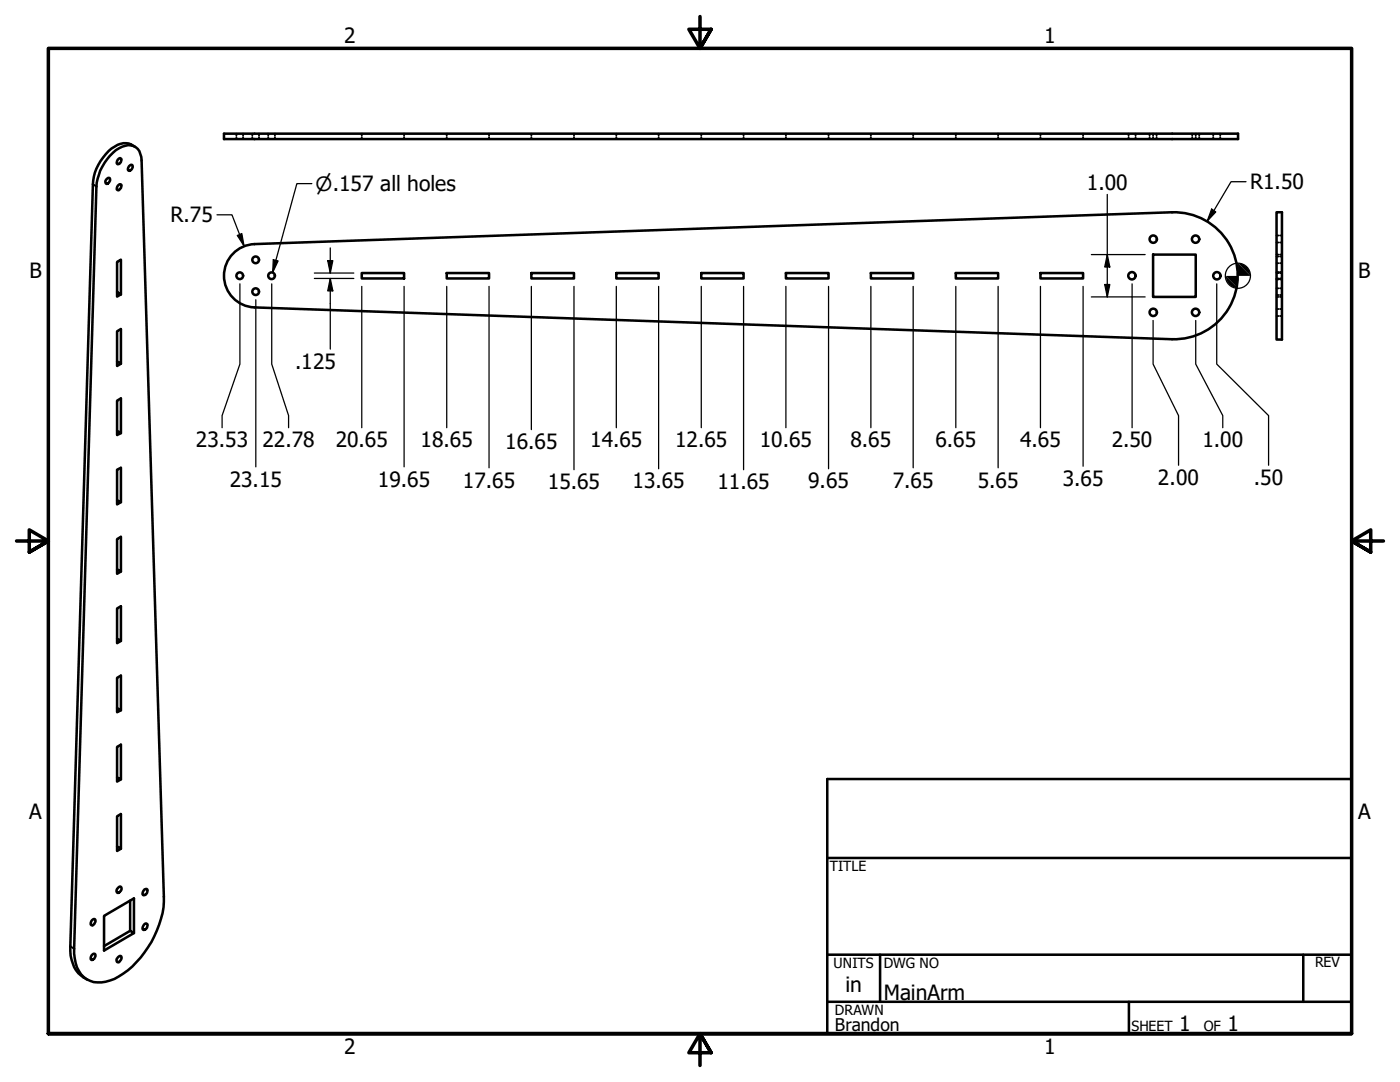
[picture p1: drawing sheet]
<svg xmlns="http://www.w3.org/2000/svg" width="279mm" height="216mm" viewBox="0 0 279 216" stroke-linecap="round" stroke-linejoin="round" font-family="sans-serif">
<!-- layer: Visible (ANSI) -->
<g fill="none" stroke="#000" stroke-width=".51">
<path d="M21.2 35.8a.48 .48 0 0 1 .7-.2 .8 .8 0 0 1-.8 1 .62 .62 0 0 1 .1-.8zM21.9 31.1a5.4 5.4 0 0 1 4.3-2.1 2.45 2.45 0 0 1 2 2.3l4.5 147.6a19.2 19.2 0 0 1-4.6 12.2 13.8 13.8 0 0 1-7 4.8 4.7 4.7 0 0 1-6-3.7l-.3-1.9v-1l4.4-152.1a9.9 9.9 0 0 1 2.7-6.1zM23.5 31.9l.5-.3a.73 .73 0 0 1 .1 .8 .73 .73 0 0 1-.7 .4 .71 .71 0 0 1 .1-.9zM23.7 36.9l.2-.1h.3l-.1 .7a.49 .49 0 0 1-.8 .3l.1-.5zM25.9 33l.4-.1a.71 .71 0 0 1 0 .8 .71 .71 0 0 1-.6 .3 .68 .68 0 0 1 .2-1zM26.9 29.3a3.2 3.2 0 0 0-4 0 9.8 9.8 0 0 0-4.4 7.5l-4.5 152a6.3 6.3 0 0 0 3.4 6.7M44.7 26.7h202.4v1h-202.4zM23.4 58.3l.7 .4v-6.9l-.7 .5v6.9l.7-.5M72.2 54.5h8.4v1.1h-8.4zM89.2 54.5h8.4v1.1h-8.4zM106 54.5h8.6v1.1h-8.6zM123 54.5h8.4v1.1h-8.4z"/>
<path d="M140 54.5h8.4v1.1h-8.4zM156.8 54.5h8.6v1.1h-8.6zM173.8 54.5h8.4v1.1h-8.4zM190.8 54.5h8.4v1.1h-8.4zM207.6 54.5h8.6v1.1h-8.6zM230.1 50.8h8.5v8.4h-8.5zM233.9 42.4a12.7 12.7 0 0 1 13.1 12.6 12.7 12.7 0 0 1-13.1 12.7M233.9 42.4l-183.1 6.3a6.3 6.3 0 0 0-6.1 6.3 6.3 6.3 0 0 0 6.1 6.3l183.1 6.4M254.8 42.4h1v25.4h-1zM23.4 72.1l.7 .5v-6.9l-.7 .4v6.9l.7-.4M23.4 99.8l.7 .4v-6.9l-.7 .4v6.9l.7-.4M23.4 86l.7 .4v-6.9l-.7 .4v6.9l.7-.4"/>
<path d="M23.4 113.6l.7 .4v-6.9l-.7 .5v6.9l.7-.5M23.4 127.4l.7 .5v-6.9l-.7 .4v6.9l.7-.4M23.4 155.1l.7 .4v-6.9l-.7 .4v7l.7-.5M23.4 141.3l.7 .4v-6.9l-.7 .5v6.8l.7-.4M23.4 168.9l.7 .5v-7l-.7 .5v6.9l.7-.4M23.5 177.2l.6-.3a.75 .75 0 0 1 0 .8 .75 .75 0 0 1-.7 .4 .63 .63 0 0 1 .1-.9zM26 179.7v6l.7 .5-5.9 3.5v-6.9l5.9-3.5v6.9M28.8 177.5l.4-.1a.76 .76 0 0 1 .1 .8 .76 .76 0 0 1-.7 .4 .83 .83 0 0 1 .2-1.1zM18.3 183.7a.48 .48 0 0 1 .7-.2 .87 .87 0 0 1-.8 1.1 .71 .71 0 0 1 .1-.9zM18.3 190.6a.48 .48 0 0 1 .7-.2 .87 .87 0 0 1-.8 1.1 .71 .71 0 0 1 .1-.9zM23.5 191.1a.48 .48 0 0 1 .7-.3 .87 .87 0 0 1-.8 1.2 .63 .63 0 0 1 .1-.9zM26 185.7l-5.2 3.1"/>
<path d="M28.8 184.4l.4-.1a.76 .76 0 0 1 .1 .8 .76 .76 0 0 1-.7 .4 .83 .83 0 0 1 .2-1.1z"/>
<circle cx="47.8" cy="55" r=".67"/>
<circle cx="51" cy="58.2" r=".67"/>
<circle cx="51" cy="51.8" r=".67"/>
<circle cx="54.2" cy="55" r=".67"/>
<circle cx="225.9" cy="55" r=".73"/>
<circle cx="230.2" cy="47.7" r=".73"/>
<circle cx="238.6" cy="47.7" r=".73"/>
<circle cx="242.9" cy="55" r=".73"/>
<circle cx="230.2" cy="62.3" r=".73"/>
<circle cx="238.6" cy="62.3" r=".73"/>
</g>
<!-- layer: Visible Narrow (ANSI) -->
<path d="M18.5 36.8l.7 .4M14 188.8l.8 .5" fill="none" stroke="#000" stroke-width=".38"/>
<!-- layer: Hidden (ANSI) -->
<g fill="none" stroke="#000" stroke-width=".38">
<path d="M47.2 26.7v.4M47.2 27.4v.3M48.5 26.7v.4M48.5 27.4v.3M50.4 26.7v.4M50.4 27.4v.3M51.7 26.7v.4M51.7 27.4v.3M53.5 26.7v.4M53.5 27.4v.3M54.9 26.7v.4M54.9 27.4v.3"/>
<path d="M72.2 26.7v.4M72.2 27.4v.3M80.6 26.7v.4M80.6 27.4v.3M89.2 26.7v.4M89.2 27.4v.3M97.6 26.7v.4M97.6 27.4v.3M106 26.7v.4M106 27.4v.3M114.6 26.7v.4M114.6 27.4v.3"/>
<path d="M123 26.7v.4M123 27.4v.3M131.4 26.7v.4M131.4 27.4v.3M140 26.7v.4M140 27.4v.3M148.4 26.7v.4M148.4 27.4v.3M156.8 26.7v.4M156.8 27.4v.3M165.4 26.7v.4M165.4 27.4v.3"/>
<path d="M173.8 26.7v.4M173.8 27.4v.3M182.2 26.7v.4M182.2 27.4v.3M190.8 26.7v.4M190.8 27.4v.3M199.2 26.7v.4M199.2 27.4v.3M207.6 26.7v.4M207.6 27.4v.3M216.2 26.7v.4M216.2 27.4v.3"/>
<path d="M225.2 26.7v.4M225.2 27.4v.3M226.6 26.7v.4M226.6 27.4v.3M229.4 26.7v.4M229.4 27.4v.3M230.1 26.7v.4M230.1 27.4v.3M230.8 26.7v.4M230.8 27.4v.3M237.9 26.7v.4M237.9 27.4v.3"/>
<path d="M238.6 26.7v.4M238.6 27.4v.3M239.3 26.7v.4M239.3 27.4v.3M242.1 26.7v.4M242.1 27.4v.3M243.5 26.7v.4M243.5 27.4v.3M254.8 55.6h.3M254.8 54.5h.3M254.8 59.2h.3M254.8 50.8h.3"/>
<path d="M254.8 52.5h.3M254.8 51.2h.3M254.8 58.9h.3M254.8 57.5h.3M254.8 55.7h.3M254.8 54.4h.3M254.8 48.4h.3M254.8 47h.3M254.8 55.8h.3M254.8 54.3h.3M255.5 55.6h.3M255.5 54.5h.3"/>
<path d="M255.5 59.2h.3M255.5 50.8h.3M255.5 52.5h.3M255.5 51.2h.3M255.5 58.9h.3M255.5 57.5h.3M255.5 55.7h.3M255.5 54.4h.3M255.5 48.4h.3M255.5 47h.3M255.5 55.8h.3M255.5 54.3h.3"/>
<path d="M254.8 63.1h.3M254.8 61.7h.3M255.5 63.1h.3M255.5 61.7h.3"/>
</g>
<!-- layer: Border (ANSI) -->
<path d="M139.7 3.3v6.4l-2.2-3.9h4.4l-2.2 3.9 2.2-3.9M3.3 107.9h6.4l-3.9-2.2v4.5l3.9-2.3-3.9 2.3M276.1 107.9h-6.4l3.9-2.2v4.5l-3.9-2.3 3.9 2.3M9.7 206.2v-196.5h260v196.5h-260h260M141.9 210.1l-2.2-3.9 2.2 3.9h-4.4l2.2-3.9v6.4" fill="none" stroke="#000" stroke-width=".7"/>
<!-- layer: Title (ANSI) -->
<path d="M165.1 155.4h104.6v50.8h-104.6zM165.1 171.2h104.6M165.1 190.5h104.6M165.1 199.9h104.6M175.6 190.5v9.4M225.3 199.9v6.3M260.1 190.5v9.4" fill="none" stroke="#000" stroke-width=".51"/>
<!-- layer: Dimension (ANSI) -->
<g fill="none" stroke="#000" stroke-width=".25">
<path d="M62.2 36.6h-3l-4.8 17.8M221 38.8v20.4M248.7 36.3h-3l-4.8 7.8M43.3 42.9h3l2.4 6.2M47.4 47l.9-.4 .4 2.5zM47.9 56.6v16l-3.6 10.3v2.4M51.1 59.8v33.4M54.2 56.6v16l3.4 10.3v2.4M54.5 51.8l1 .3-1.1 2.3zM62.7 55.6h7.9M62.7 54.5h7.9M65.4 52h1l-.5 2.5z"/>
<path d="M65.9 55.6l.5 2.4h-1zM65.9 49.5v5M65.9 55.6v14.1M72.2 57.2v28.1M80.6 57.2v36M89.2 57.2v28.1M97.6 57.2v36.1M106 57.2v28.5M114.6 57.2v36.5M123 57.2v28.1M131.4 57.2v36.3M140 57.2v28.1"/>
<path d="M148.4 57.2v36.5M156.8 57.2v28.1M165.4 57.2v36.3M173.8 57.2v28.1M182.2 57.2v36.1M190.8 57.2v28.1M199.2 57.2v36.1M207.6 57.2v28.1M216.2 57.2v35.8M217.8 59.2h10.7M217.8 50.8h10.7M220.5 56.8h1l-.5 2.4z"/>
<path d="M221 50.8l.5 2.5h-1zM225.9 56.6v28.7M241.8 41.7l.8 .6-1.7 1.8zM242.8 56.6v16l10.4 10.3v9.9M230.1 63.9v8.7l5.1 10.3v9.9M238.6 63.9v8.7l5.4 10.3v2.4"/>
<circle cx="247" cy="55" r="2.51"/>
</g>
<g fill="#000">
<path d="M47.4 47l.9-.4 .4 2.5zM54.5 51.8l1 .3-1.1 2.3zM65.4 52h1l-.5 2.5zM65.9 55.6l.5 2.4h-1zM220.5 56.8h1l-.5 2.4zM221 50.8l.5 2.5h-1zM241.8 41.7l.8 .6-1.7 1.8z"/>
<path d="M244.6 55.1l2.5 2.4a2.49 2.49 0 0 1-2.5-2.4z" fill-rule="evenodd"/>
<path d="M247.1 52.5l2.5 2.6h-5l2.5 2.4z" fill-rule="evenodd"/>
<path d="M247.1 52.5a2.49 2.49 0 0 1 2.5 2.6z" fill-rule="evenodd"/>
</g>
<g font-size="4.2">
<text x="68.7" y="8.6">2</text>
<text x="208.4" y="8.6">1</text>
<text x="216.9" y="38">1.00</text>
<text x="249.5" y="37.8">R1.50</text>
<text x="34" y="44.3">R.75</text>
<text x="5.9" y="55.5">B</text>
<text x="271.1" y="55.5">B</text>
<text x="58.9" y="73.6">.125</text>
<text x="39.1" y="89.2">23.53</text>
<text x="52.4" y="89.3">22.78</text>
<text x="67" y="89.2">20.65</text>
<text x="83.9" y="89.3">18.65</text>
<text x="100.8" y="89.6">16.65</text>
<text x="117.8" y="89.2">14.65</text>
<text x="134.7" y="89.2">12.65</text>
<text x="151.6" y="89.2">10.65</text>
<text x="169.7" y="89.3">8.65</text>
<text x="186.7" y="89.2">6.65</text>
<text x="203.6" y="89.2">4.65</text>
<text x="221.9" y="89.2">2.50</text>
<text x="240" y="89.2">1.00</text>
<text x="45.8" y="97.1">23.15</text>
<text x="75.4" y="97.1">19.65</text>
<text x="92.4" y="97.3">17.65</text>
<text x="109.3" y="97.7">15.65</text>
<text x="126.2" y="97.5">13.65</text>
<text x="143.2" y="97.7">11.65</text>
<text x="161.3" y="97.5">9.65</text>
<text x="178.2" y="97.3">7.65</text>
<text x="195.1" y="97.3">5.65</text>
<text x="212.1" y="96.9">3.65</text>
<text x="231.1" y="96.7">2.00</text>
<text x="250.3" y="96.7">.50</text>
<text x="5.8" y="163.4">A</text>
<text x="271" y="163.4">A</text>
<text x="168.7" y="198">in</text>
<text x="176.4" y="199.5">MainArm</text>
<text x="235.3" y="205.7">1</text>
<text x="245" y="205.7">1</text>
<text x="68.7" y="210.3">2</text>
<text x="208.4" y="210.3">1</text>
</g>
<text font-size="3.9" x="63" y="38.1">⌀.157 all holes</text>
<text font-size="3.5" x="166.6" y="205.7">Brandon</text>
<g font-size="2.8">
<text x="165.6" y="173.7">TITLE</text>
<text x="166.4" y="193.1">UNITS</text>
<text x="176.4" y="193.2">DWG NO</text>
<text x="262.4" y="193">REV</text>
<text x="166.6" y="202.4">DRAWN</text>
<text x="225.8" y="205.7">SHEET</text>
<text x="240.2" y="205.7">OF</text>
</g>
</svg>
